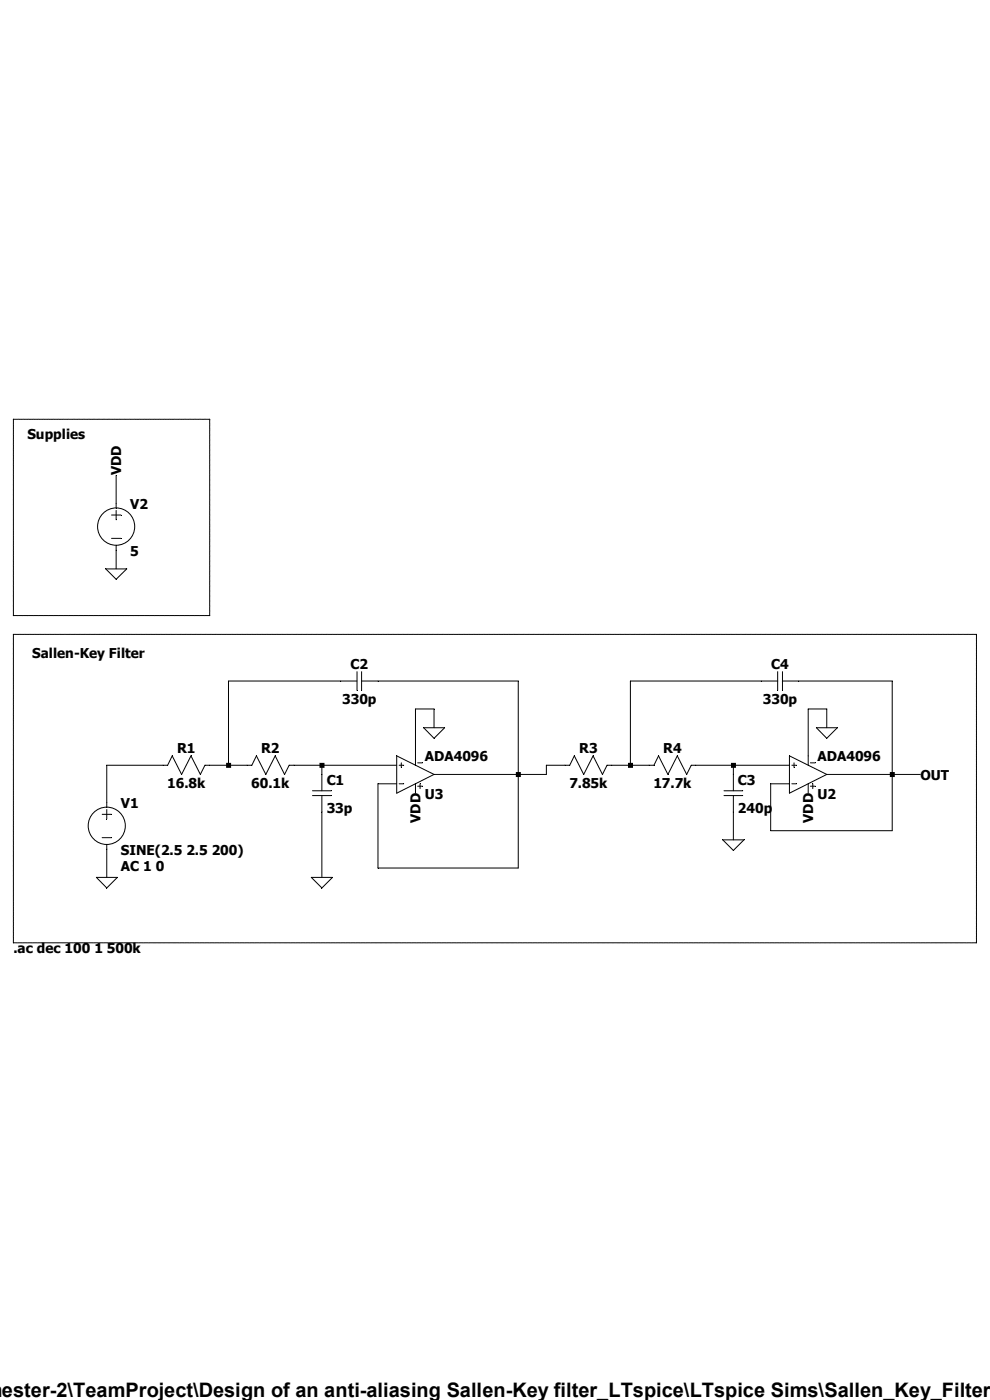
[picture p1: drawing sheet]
Version 4.1
SHEET 1 1592 680
WIRE 96 -432 96 -480
WIRE 96 -320 96 -352
WIRE 480 -128 288 -128
WIRE 784 -128 544 -128
WIRE 1200 -128 976 -128
WIRE 1424 -128 1264 -128
WIRE 640 -80 608 -80
WIRE 1312 -80 1280 -80
WIRE 640 -48 640 -80
WIRE 1312 -48 1312 -80
WIRE 608 0 608 -80
WIRE 1280 0 1280 -80
WIRE 176 16 80 16
WIRE 288 16 288 -128
WIRE 288 16 256 16
WIRE 320 16 288 16
WIRE 448 16 400 16
WIRE 576 16 448 16
WIRE 864 16 832 16
WIRE 976 16 976 -128
WIRE 976 16 944 16
WIRE 1008 16 976 16
WIRE 1152 16 1088 16
WIRE 1248 16 1152 16
WIRE 448 32 448 16
WIRE 784 32 784 -128
WIRE 784 32 640 32
WIRE 832 32 832 16
WIRE 832 32 784 32
WIRE 1152 32 1152 16
WIRE 1424 32 1424 -128
WIRE 1424 32 1312 32
WIRE 1472 32 1424 32
WIRE 576 48 544 48
WIRE 1248 48 1216 48
WIRE 80 80 80 16
WIRE 1216 128 1216 48
WIRE 1424 128 1424 32
WIRE 1424 128 1216 128
WIRE 1152 144 1152 96
WIRE 544 192 544 48
WIRE 784 192 784 32
WIRE 784 192 544 192
WIRE 80 208 80 160
WIRE 448 208 448 96
FLAG 80 208 0
FLAG 448 208 0
FLAG 1152 144 0
FLAG 640 -48 0
FLAG 1312 -48 0
FLAG 96 -320 0
FLAG 96 -480 VDD
FLAG 608 64 VDD
FLAG 1280 64 VDD
FLAG 1472 32 OUT
SYMBOL voltage 80 64 R0
WINDOW 123 24 124 Left 2
WINDOW 39 0 0 Left 0
SYMATTR InstName V1
SYMATTR Value SINE(2.5 2.5 200)
SYMATTR Value2 AC 1 0
SYMBOL res 272 0 R90
WINDOW 0 0 56 VBottom 2
WINDOW 3 32 56 VTop 2
SYMATTR InstName R1
SYMATTR Value 16.8k
SYMBOL res 416 0 R90
WINDOW 0 0 56 VBottom 2
WINDOW 3 32 56 VTop 2
SYMATTR InstName R2
SYMATTR Value 60.1k
SYMBOL cap 432 32 R0
SYMATTR InstName C1
SYMATTR Value 33p
SYMBOL cap 544 -144 R90
WINDOW 0 0 32 VBottom 2
WINDOW 3 32 32 VTop 2
SYMATTR InstName C2
SYMATTR Value 330p
SYMBOL res 960 0 R90
WINDOW 0 0 56 VBottom 2
WINDOW 3 32 56 VTop 2
SYMATTR InstName R3
SYMATTR Value 7.85k
SYMBOL res 1104 0 R90
WINDOW 0 0 56 VBottom 2
WINDOW 3 32 56 VTop 2
SYMATTR InstName R4
SYMATTR Value 17.7k
SYMBOL cap 1136 32 R0
SYMATTR InstName C3
SYMATTR Value 240p
SYMBOL cap 1264 -144 R90
WINDOW 0 0 32 VBottom 2
WINDOW 3 32 32 VTop 2
SYMATTR InstName C4
SYMATTR Value 330p
SYMBOL OpAmps\\ADA4096 1280 96 M180
SYMATTR InstName U2
SYMBOL OpAmps\\ADA4096 608 96 M180
SYMATTR InstName U3
SYMBOL voltage 96 -448 R0
WINDOW 123 0 0 Left 0
WINDOW 39 0 0 Left 0
SYMATTR InstName V2
SYMATTR Value 5
TEXT -48 -176 Left 2 ;Sallen-Key Filter
TEXT -56 -552 Left 2 ;Supplies
TEXT -80 328 Left 2 !.ac dec 100 1 500k
LINE Normal 1568 -208 -80 -208 2
LINE Normal 1568 320 1568 -208 2
LINE Normal -80 320 1568 320 2
LINE Normal -80 -208 -80 320 2
LINE Normal 256 -240 -80 -240 2
LINE Normal 256 -576 256 -240 2
LINE Normal -80 -576 -80 -240 2
LINE Normal 256 -576 -80 -576 2
